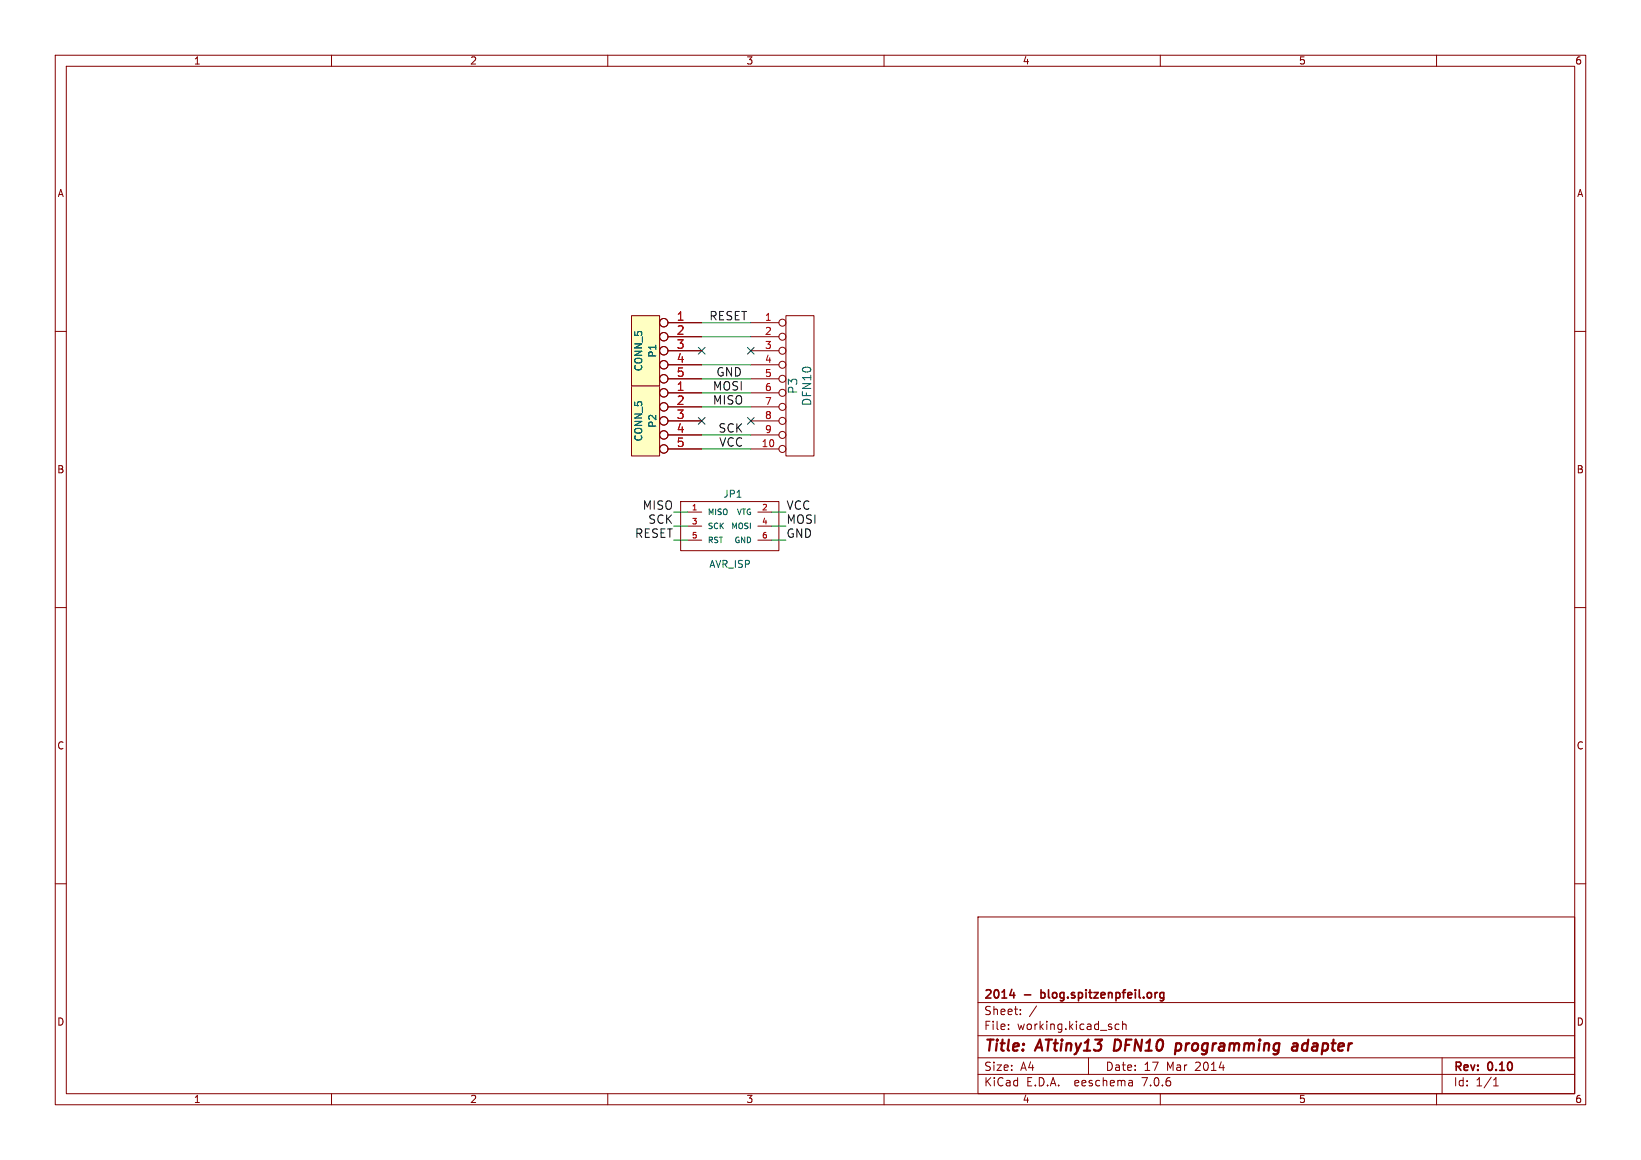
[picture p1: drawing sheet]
(kicad_sch (version 20230121) (generator eeschema)

 (paper "A4")

 (title_block
  (title "ATtiny13 DFN10 programming adapter")
  (date "17 Mar 2014")
  (rev "0.10")
  (company "2014 - blog.spitzenpfeil.org"))

 (lib_symbols
  (symbol "t13-DFN10-prog-adapter-rescue:CONN_10" (pin_names (offset 1.016) hide) (in_bom yes) (on_board yes)
   (property "Reference" "P" (at -1.27 0 90) (effects (font (size 1.524 1.524))))
   (property "Value" "CONN_10" (at 1.27 0 90) (effects (font (size 1.524 1.524))))
   (property "Footprint" "" (at 0 0 0) (effects (font (size 1.524 1.524))))
   (property "Datasheet" "" (at 0 0 0) (effects (font (size 1.524 1.524))))
   (symbol "CONN_10_0_1"
    (rectangle (start -2.54 12.7) (end 2.54 -12.7) (stroke (width 0) (type solid)) (fill (type none))))
   (symbol "CONN_10_1_1"
    (pin passive inverted (at -8.89 11.43 0) (length 6.35) (name "P1" (effects (font (size 1.27 1.27)))) (number "1" (effects (font (size 1.27 1.27)))))
    (pin passive inverted (at -8.89 -11.43 0) (length 6.35) (name "P10" (effects (font (size 1.27 1.27)))) (number "10" (effects (font (size 1.27 1.27)))))
    (pin passive inverted (at -8.89 8.89 0) (length 6.35) (name "P2" (effects (font (size 1.27 1.27)))) (number "2" (effects (font (size 1.27 1.27)))))
    (pin passive inverted (at -8.89 6.35 0) (length 6.35) (name "P3" (effects (font (size 1.27 1.27)))) (number "3" (effects (font (size 1.27 1.27)))))
    (pin passive inverted (at -8.89 3.81 0) (length 6.35) (name "P4" (effects (font (size 1.27 1.27)))) (number "4" (effects (font (size 1.27 1.27)))))
    (pin passive inverted (at -8.89 1.27 0) (length 6.35) (name "P5" (effects (font (size 1.27 1.27)))) (number "5" (effects (font (size 1.27 1.27)))))
    (pin passive inverted (at -8.89 -1.27 0) (length 6.35) (name "P6" (effects (font (size 1.27 1.27)))) (number "6" (effects (font (size 1.27 1.27)))))
    (pin passive inverted (at -8.89 -3.81 0) (length 6.35) (name "P7" (effects (font (size 1.27 1.27)))) (number "7" (effects (font (size 1.27 1.27)))))
    (pin passive inverted (at -8.89 -6.35 0) (length 6.35) (name "P8" (effects (font (size 1.27 1.27)))) (number "8" (effects (font (size 1.27 1.27)))))
    (pin passive inverted (at -8.89 -8.89 0) (length 6.35) (name "P9" (effects (font (size 1.27 1.27)))) (number "9" (effects (font (size 1.27 1.27)))))))
  (symbol "t13-DFN10-prog-adapter-rescue:CONN_5" (pin_names (offset 1.016)) (in_bom yes) (on_board yes)
   (property "Reference" "P" (at -1.27 0 90) (effects (font (size 1.27 1.27))))
   (property "Value" "CONN_5" (at 1.27 0 90) (effects (font (size 1.27 1.27))))
   (property "Footprint" "" (at 0 0 0) (effects (font (size 1.524 1.524))))
   (property "Datasheet" "" (at 0 0 0) (effects (font (size 1.524 1.524))))
   (symbol "CONN_5_0_1"
    (rectangle (start -2.54 6.35) (end 2.54 -6.35) (stroke (width 0) (type solid)) (fill (type background))))
   (symbol "CONN_5_1_1"
    (pin passive inverted (at -10.16 5.08 0) (length 7.62) (name "~" (effects (font (size 1.524 1.524)))) (number "1" (effects (font (size 1.524 1.524)))))
    (pin passive inverted (at -10.16 2.54 0) (length 7.62) (name "~" (effects (font (size 1.524 1.524)))) (number "2" (effects (font (size 1.524 1.524)))))
    (pin passive inverted (at -10.16 0 0) (length 7.62) (name "~" (effects (font (size 1.524 1.524)))) (number "3" (effects (font (size 1.524 1.524)))))
    (pin passive inverted (at -10.16 -2.54 0) (length 7.62) (name "~" (effects (font (size 1.524 1.524)))) (number "4" (effects (font (size 1.524 1.524)))))
    (pin passive inverted (at -10.16 -5.08 0) (length 7.62) (name "~" (effects (font (size 1.524 1.524)))) (number "5" (effects (font (size 1.524 1.524)))))))
  (symbol "t13-DFN10-prog-adapter-rescue:MADW__AVR_ISP" (pin_names (offset 1.016)) (in_bom yes) (on_board yes)
   (property "Reference" "JP" (at -1.27 6.35 0) (effects (font (size 1.27 1.27)) (justify left bottom)))
   (property "Value" "MADW__AVR_ISP" (at -6.35 -7.62 0) (effects (font (size 1.27 1.27)) (justify left bottom)))
   (property "Footprint" "" (at 0 0 0) (effects (font (size 1.524 1.524))))
   (property "Datasheet" "" (at 0 0 0) (effects (font (size 1.524 1.524))))
   (property "ki_locked" "" (at 0 0 0) (effects (font (size 1.27 1.27))))
   (symbol "MADW__AVR_ISP_0_1"
    (polyline (pts (xy -8.89 4.445) (xy -8.89 -4.445) (xy 8.89 -4.445) (xy 8.89 4.445) (xy -8.89 4.445)) (stroke (width 0) (type solid)) (fill (type none))))
   (symbol "MADW__AVR_ISP_1_1"
    (pin passive line (at -7.62 2.54 0) (length 2.54) (name "MISO" (effects (font (size 1.016 1.016)))) (number "1" (effects (font (size 1.016 1.016)))))
    (pin passive line (at 7.62 2.54 180) (length 2.54) (name "VTG" (effects (font (size 1.016 1.016)))) (number "2" (effects (font (size 1.016 1.016)))))
    (pin passive line (at -7.62 0 0) (length 2.54) (name "SCK" (effects (font (size 1.016 1.016)))) (number "3" (effects (font (size 1.016 1.016)))))
    (pin passive line (at 7.62 0 180) (length 2.54) (name "MOSI" (effects (font (size 1.016 1.016)))) (number "4" (effects (font (size 1.016 1.016)))))
    (pin passive line (at -7.62 -2.54 0) (length 2.54) (name "RST" (effects (font (size 1.016 1.016)))) (number "5" (effects (font (size 1.016 1.016)))))
    (pin passive line (at 7.62 -2.54 180) (length 2.54) (name "GND" (effects (font (size 1.016 1.016)))) (number "6" (effects (font (size 1.016 1.016))))))))


 (no_connect (at 127 63.5))
 (no_connect (at 135.89 63.5))
 (no_connect (at 135.89 76.2))
 (no_connect (at 127 76.2))

 (wire (pts (xy 127 58.42) (xy 135.89 58.42)) (stroke (width 0) (type default)))
 (wire (pts (xy 127 71.12) (xy 135.89 71.12)) (stroke (width 0) (type default)))
 (wire (pts (xy 139.7 95.25) (xy 142.24 95.25)) (stroke (width 0) (type default)))
 (wire (pts (xy 127 81.28) (xy 135.89 81.28)) (stroke (width 0) (type default)))
 (wire (pts (xy 139.7 92.71) (xy 142.24 92.71)) (stroke (width 0) (type default)))
 (wire (pts (xy 124.46 92.71) (xy 121.92 92.71)) (stroke (width 0) (type default)))
 (wire (pts (xy 139.7 97.79) (xy 142.24 97.79)) (stroke (width 0) (type default)))
 (wire (pts (xy 127 68.58) (xy 135.89 68.58)) (stroke (width 0) (type default)))
 (wire (pts (xy 127 60.96) (xy 135.89 60.96)) (stroke (width 0) (type default)))
 (wire (pts (xy 135.89 73.66) (xy 127 73.66)) (stroke (width 0) (type default)))
 (wire (pts (xy 124.46 95.25) (xy 121.92 95.25)) (stroke (width 0) (type default)))
 (wire (pts (xy 135.89 78.74) (xy 127 78.74)) (stroke (width 0) (type default)))
 (wire (pts (xy 127 66.04) (xy 135.89 66.04)) (stroke (width 0) (type default)))
 (wire (pts (xy 121.92 97.79) (xy 124.46 97.79)) (stroke (width 0) (type default)))

 (label "VCC" (at 134.62 81.28 180) (effects (font (size 1.524 1.524)) (justify right bottom)))
 (label "VCC" (at 142.24 92.71 0) (effects (font (size 1.524 1.524)) (justify left bottom)))
 (label "SCK" (at 121.92 95.25 180) (effects (font (size 1.524 1.524)) (justify right bottom)))
 (label "RESET" (at 121.92 97.79 180) (effects (font (size 1.524 1.524)) (justify right bottom)))
 (label "SCK" (at 134.62 78.74 180) (effects (font (size 1.524 1.524)) (justify right bottom)))
 (label "RESET" (at 128.27 58.42 0) (effects (font (size 1.524 1.524)) (justify left bottom)))
 (label "MISO" (at 121.92 92.71 180) (effects (font (size 1.524 1.524)) (justify right bottom)))
 (label "GND" (at 142.24 97.79 0) (effects (font (size 1.524 1.524)) (justify left bottom)))
 (label "GND" (at 129.54 68.58 0) (effects (font (size 1.524 1.524)) (justify left bottom)))
 (label "MISO" (at 134.62 73.66 180) (effects (font (size 1.524 1.524)) (justify right bottom)))
 (label "MOSI" (at 134.62 71.12 180) (effects (font (size 1.524 1.524)) (justify right bottom)))
 (label "MOSI" (at 142.24 95.25 0) (effects (font (size 1.524 1.524)) (justify left bottom)))

 (symbol (lib_id "t13-DFN10-prog-adapter-rescue:CONN_5") (at 116.84 76.2 0) (mirror y) (unit 1) (in_bom yes) (on_board yes) (dnp no)
  (property "Reference" "P2" (at 118.11 76.2 90) (effects (font (size 1.27 1.27))))
  (property "Value" "CONN_5" (at 115.57 76.2 90) (effects (font (size 1.27 1.27))))
  (property "Footprint" "" (at 116.84 76.2 0) (effects (font (size 1.524 1.524))))
  (property "Datasheet" "" (at 116.84 76.2 0) (effects (font (size 1.524 1.524)))) (pin "1") (pin "2") (pin "3") (pin "4") (pin "5"))

 (symbol (lib_id "t13-DFN10-prog-adapter-rescue:CONN_5") (at 116.84 63.5 0) (mirror y) (unit 1) (in_bom yes) (on_board yes) (dnp no)
  (property "Reference" "P1" (at 118.11 63.5 90) (effects (font (size 1.27 1.27))))
  (property "Value" "CONN_5" (at 115.57 63.5 90) (effects (font (size 1.27 1.27))))
  (property "Footprint" "" (at 116.84 63.5 0) (effects (font (size 1.524 1.524))))
  (property "Datasheet" "" (at 116.84 63.5 0) (effects (font (size 1.524 1.524)))) (pin "1") (pin "2") (pin "3") (pin "4") (pin "5"))

 (symbol (lib_id "t13-DFN10-prog-adapter-rescue:MADW__AVR_ISP") (at 132.08 95.25 0) (unit 1) (in_bom yes) (on_board yes) (dnp no)
  (property "Reference" "JP1" (at 130.81 90.17 0) (effects (font (size 1.27 1.27)) (justify left bottom)))
  (property "Value" "AVR_ISP" (at 128.27 102.87 0) (effects (font (size 1.27 1.27)) (justify left bottom)))
  (property "Footprint" "" (at 132.08 95.25 0) (effects (font (size 1.524 1.524))))
  (property "Datasheet" "" (at 132.08 95.25 0) (effects (font (size 1.524 1.524)))) (pin "1") (pin "2") (pin "3") (pin "4") (pin "5") (pin "6"))

 (symbol (lib_id "t13-DFN10-prog-adapter-rescue:CONN_10") (at 144.78 69.85 0) (unit 1) (in_bom yes) (on_board yes) (dnp no)
  (property "Reference" "P3" (at 143.51 69.85 90) (effects (font (size 1.524 1.524))))
  (property "Value" "DFN10" (at 146.05 69.85 90) (effects (font (size 1.524 1.524))))
  (property "Footprint" "" (at 144.78 69.85 0) (effects (font (size 1.524 1.524))))
  (property "Datasheet" "" (at 144.78 69.85 0) (effects (font (size 1.524 1.524)))) (pin "1") (pin "10") (pin "2") (pin "3") (pin "4") (pin "5") (pin "6") (pin "7") (pin "8") (pin "9"))

 (sheet_instances (path "" (page "1"))))
